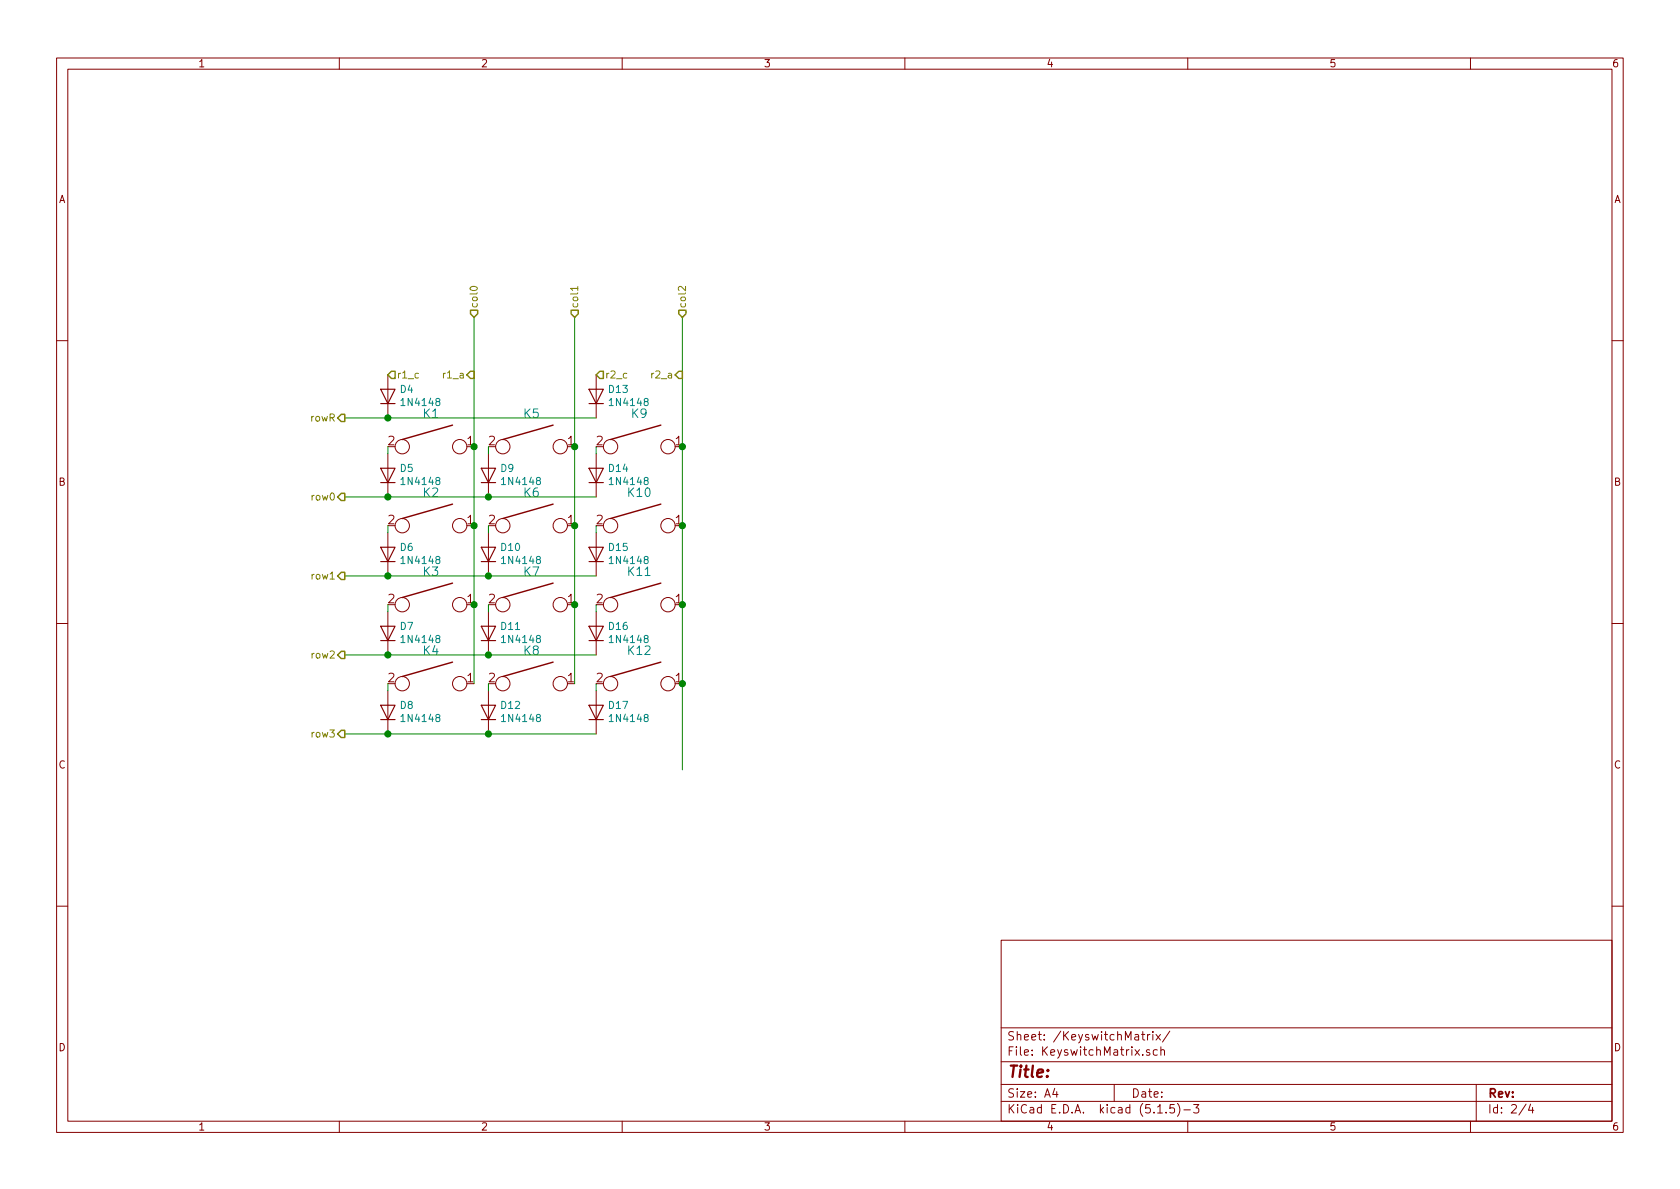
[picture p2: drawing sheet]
<svg xmlns="http://www.w3.org/2000/svg" width="297mm" height="210mm" viewBox="0 0 297 210" stroke-linecap="round" stroke-linejoin="round" font-family="sans-serif">
<g fill="none" stroke="#840000" stroke-width=".18">
<path d="M10 10.3h277v189.9h-277zM12 12.2h273v186.1h-273zM60 10.3v1.9M110 10.3v1.9M160 10.3v1.9M210 10.3v1.9M260 10.3v1.9M10 60.2h2M68.6 66.3v7.6M105.4 66.3v7.6M285 60.2h2M68.6 80.3v7.6"/>
<path d="M68.6 94.2v7.6M86.4 80.3v7.6M86.4 94.2v7.6M105.4 80.3v7.6M105.4 94.2v7.6M10 110.3h2M68.6 108.2v7.6M86.4 108.2v7.6M105.4 108.2v7.6M285 110.3h2M68.6 122.2v7.6M86.4 122.2v7.6"/>
<path d="M105.4 122.2v7.6M10 160.2h2M177 166.3h108v32h-108zM285 160.2h2M60 198.3v1.9M110 198.3v1.9M160 198.3v1.9M177 194.8h108M177 191.8h108M177 187.8h108M177 181.8h108M186.5 192.5l-.4 1h1"/>
<path d="M186.8 193v1M197 191.8v3M201.8 182.9h.6M202.1 186.5v.1M202.1 182.4v1.3l.3 .2M202.9 182.9v1M203.3 185.7l-.4-.1-.2 .2 .1 .2 .5 .2v.3h-.6M203.3 182.9l-.4 .3M203.8 182.4v.2M203.8 182.9v1M204.4 182.9l.8 1M204.6 185.7l-.4-.1-.3 .3 .1 .6 .2 .1 .4-.1"/>
<path d="M204.7 196.8h.8M205.2 182.9l-.8 1M205.3 185.7l.2-.1 .3 .1 .1 .9M205.3 185.1v1.5M206.2 196.7v.1M206.8 182.3l-1.3 2M207.6 195.3h-.7l-.1 .7 .2-.1 .5 .1 .2 .2-.1 .5-.2 .1-.6-.1M208.2 195.1a1.71 1.71 0 0 1 0 2.3M209.3 196.3h1.2M210 198.3v1.9M211 195.3h1l-.5 .6 .4 .1v.7l-.2 .1-.7-.1M260 198.3v1.9"/>
<path d="M261 191.8v6.5M269.8 195.2l-1.2 2M270.6 195.2l-.3 1.1h.9M271 195.8v1"/>
<circle cx="71.1" cy="79" r="1.27"/>
<circle cx="81.3" cy="79" r="1.27"/>
<circle cx="88.9" cy="79" r="1.27"/>
<circle cx="99.1" cy="79" r="1.27"/>
<circle cx="107.9" cy="79" r="1.27"/>
<circle cx="118.1" cy="79" r="1.27"/>
<circle cx="71.1" cy="93" r="1.27"/>
<circle cx="81.3" cy="93" r="1.27"/>
<circle cx="88.9" cy="93" r="1.27"/>
<circle cx="99.1" cy="93" r="1.27"/>
<circle cx="107.9" cy="93" r="1.27"/>
<circle cx="118.1" cy="93" r="1.27"/>
<circle cx="71.1" cy="106.9" r="1.27"/>
<circle cx="81.3" cy="106.9" r="1.27"/>
<circle cx="88.9" cy="106.9" r="1.27"/>
<circle cx="99.1" cy="106.9" r="1.27"/>
<circle cx="107.9" cy="106.9" r="1.27"/>
<circle cx="118.1" cy="106.9" r="1.27"/>
<circle cx="71.1" cy="120.9" r="1.27"/>
<circle cx="81.3" cy="120.9" r="1.27"/>
<circle cx="88.9" cy="120.9" r="1.27"/>
<circle cx="99.1" cy="120.9" r="1.27"/>
<circle cx="107.9" cy="120.9" r="1.27"/>
<circle cx="118.1" cy="120.9" r="1.27"/>
</g>
<g fill="none" stroke="#840000" stroke-width=".2">
<path d="M67.3 68.8h2.5l-1.2 2.6zM67.3 71.4h2.5M104.1 68.8h2.6l-1.3 2.6zM104.1 71.4h2.6M67.3 82.8h2.5l-1.2 2.5zM67.3 96.8h2.5l-1.2 2.5zM67.3 85.3h2.5M67.3 99.3h2.5M85.1 82.8h2.5l-1.2 2.5zM85.1 96.8h2.5l-1.2 2.5zM85.1 85.3h2.5M85.1 99.3h2.5"/>
<path d="M104.1 82.8h2.6l-1.3 2.5zM104.1 96.8h2.6l-1.3 2.5zM104.1 85.3h2.6M104.1 99.3h2.6M67.3 110.7h2.5l-1.2 2.6zM67.3 113.3h2.5M85.1 110.7h2.5l-1.2 2.6zM85.1 113.3h2.5M104.1 110.7h2.6l-1.3 2.6zM104.1 113.3h2.6M67.3 124.7h2.5l-1.2 2.5zM67.3 127.2h2.5"/>
<path d="M85.1 124.7h2.5l-1.2 2.5zM85.1 127.2h2.5M104.1 124.7h2.6l-1.3 2.5zM104.1 127.2h2.6"/>
</g>
<path d="M80 75.2l-8.9 2.5M97.8 75.2l-8.9 2.5M116.8 75.2l-8.9 2.5M80 89.1l-8.9 2.6M97.8 89.1l-8.9 2.6M116.8 89.1l-8.9 2.6M80 117.1l-8.9 2.5M80 103.1l-8.9 2.6M97.8 117.1l-8.9 2.5M97.8 103.1l-8.9 2.6M116.8 117.1l-8.9 2.5M116.8 103.1l-8.9 2.6" fill="none" stroke="#840000" stroke-width=".25"/>
<g fill="none" stroke="#008400" stroke-width=".18">
<path d="M83.8 56.1v64.8M101.6 56.1v64.8M120.6 56.1v80M61 73.9h44.4M68.6 79v1.3M86.4 79v1.3M105.4 79v1.3M61 87.9h44.4M68.6 93v1.2M86.4 93v1.2M105.4 93v1.2M61 115.8h44.4"/>
<path d="M61 101.8h44.4M68.6 106.9v1.3M86.4 106.9v1.3M105.4 106.9v1.3M61 129.8h44.4M68.6 120.9v1.3M86.4 120.9v1.3M105.4 120.9v1.3"/>
</g>
<path d="M83.2 54.9h1.3v.6l-.7 .6-.6-.6zM101 54.9h1.2v.6l-.6 .6-.6-.6zM120 54.9h1.3v.6l-.7 .6-.6-.6zM60.3 73.3h.7v1.2h-.7l-.6-.6zM69.2 65.7h.6v1.2h-.6l-.6-.6zM83.2 65.7h.6v1.2h-.6l-.7-.6zM106 65.7h.7v1.2h-.7l-.6-.6zM119.4 66.3l.6-.6h.6v1.2h-.6zM60.3 87.2h.7v1.3h-.7l-.6-.6zM60.3 115.2h.7v1.3h-.7l-.6-.7zM60.3 101.2h.7v1.3h-.7l-.6-.7zM59.7 129.8l.6-.6h.7v1.2h-.7z" fill="none" stroke="#848400" stroke-width=".25"/>
<path d="M83.2 50.8a.83 .83 0 0 1 1.2 .1 .67 .67 0 0 1-.7 .5 .67 .67 0 0 1-.6-.5zM102.2 51h-1.3l.3 .4M102.2 50.6v.8M121.2 50.6v.8l-.9-.8-.4 .3 .2 .5" fill="none" stroke="#848400" stroke-width=".18"/>
<g fill="#008400" stroke="#008400" stroke-width=".25">
<circle cx="120.7" cy="93" r=".51"/>
<circle cx="86.4" cy="115.8" r=".51"/>
<circle cx="120.7" cy="79" r=".51"/>
<circle cx="101.6" cy="79" r=".51"/>
<circle cx="86.4" cy="101.8" r=".51"/>
<circle cx="86.4" cy="87.9" r=".51"/>
<circle cx="83.8" cy="79" r=".51"/>
<circle cx="86.4" cy="129.8" r=".51"/>
<circle cx="68.6" cy="87.9" r=".51"/>
<circle cx="120.7" cy="106.9" r=".51"/>
<circle cx="101.6" cy="93" r=".51"/>
<circle cx="101.6" cy="106.9" r=".51"/>
<circle cx="83.8" cy="106.9" r=".51"/>
<circle cx="83.8" cy="93" r=".51"/>
<circle cx="68.6" cy="101.8" r=".51"/>
<circle cx="68.6" cy="115.8" r=".51"/>
<circle cx="68.6" cy="129.8" r=".51"/>
<circle cx="120.7" cy="120.9" r=".51"/>
<circle cx="68.6" cy="73.9" r=".51"/>
</g>
<text font-size="2.8" fill="#840000" x="178" y="190.5">Title:</text>
<g font-size="2.1" fill="#008484">
<text x="74.9" y="73.9">K1</text>
<text x="92.6" y="73.9">K5</text>
<text x="111.7" y="73.9">K9</text>
<text x="74.9" y="87.9">K2</text>
<text x="92.6" y="87.9">K6</text>
<text x="111.1" y="87.9">K10</text>
<text x="74.9" y="101.8">K3</text>
<text x="92.6" y="101.8">K7</text>
<text x="111.1" y="101.8">K11</text>
<text x="74.9" y="115.8">K4</text>
<text x="92.6" y="115.8">K8</text>
<text x="111.1" y="115.8">K12</text>
</g>
<g font-size="2.1" fill="#840000">
<text x="68.6" y="78.7">2</text>
<text x="82.6" y="78.7">1</text>
<text x="86.4" y="78.7">2</text>
<text x="100.4" y="78.7">1</text>
<text x="105.5" y="78.7">2</text>
<text x="119.4" y="78.7">1</text>
<text x="68.6" y="92.7">2</text>
<text x="82.6" y="92.7">1</text>
<text x="86.4" y="92.7">2</text>
<text x="100.4" y="92.7">1</text>
<text x="105.5" y="92.7">2</text>
<text x="119.4" y="92.7">1</text>
<text x="68.6" y="106.7">2</text>
<text x="82.6" y="106.7">1</text>
<text x="86.4" y="106.7">2</text>
<text x="100.4" y="106.7">1</text>
<text x="105.5" y="106.7">2</text>
<text x="119.4" y="106.7">1</text>
<text x="68.6" y="120.6">2</text>
<text x="82.6" y="120.6">1</text>
<text x="86.4" y="120.6">2</text>
<text x="100.4" y="120.6">1</text>
<text x="105.5" y="120.6">2</text>
<text x="119.4" y="120.6">1</text>
<text x="178" y="184">Sheet: /KeyswitchMatrix/</text>
<text x="178" y="186.7">File: KeyswitchMatrix.sch</text>
<text x="178" y="196.9">KiCad E.D.A. kicad (5.1.5)-3</text>
<text x="178" y="194.1">Size: A4</text>
<text x="200" y="194.1">Date:</text>
<text x="263" y="194.1">Rev:</text>
<text x="263" y="196.9">Id: 2/4</text>
</g>
<g font-size="1.8" fill="#840000">
<text x="35" y="11.9">1</text>
<text x="85" y="11.9">2</text>
<text x="135" y="11.9">3</text>
<text x="185" y="11.9">4</text>
<text x="235" y="11.9">5</text>
<text x="285" y="11.9">6</text>
<text x="10.4" y="35.9">A</text>
<text x="285.4" y="35.9">A</text>
<text x="10.4" y="85.9">B</text>
<text x="285.4" y="85.9">B</text>
<text x="10.4" y="135.9">C</text>
<text x="285.4" y="135.9">C</text>
<text x="10.4" y="185.9">D</text>
<text x="285.4" y="185.9">D</text>
<text x="35" y="199.9">1</text>
<text x="85" y="199.9">2</text>
<text x="135" y="199.9">3</text>
<text x="185" y="199.9">4</text>
<text x="235" y="199.9">5</text>
<text x="285" y="199.9">6</text>
</g>
<g font-size="1.8" fill="#848400">
<text x="84.5" y="54.6" transform="rotate(-90 84.5 54.6)">col0</text>
<text x="102.2" y="54.6" transform="rotate(-90 102.2 54.6)">col1</text>
<text x="121.3" y="54.6" transform="rotate(-90 121.3 54.6)">col2</text>
<text x="70.1" y="66.9">r1_c</text>
<text x="78.7" y="66.9">r1_a</text>
<text x="106.9" y="66.9">r2_c</text>
<text x="115.5" y="66.9">r2_a</text>
<text x="55" y="74.5">rowR</text>
<text x="55.3" y="88.5">row0</text>
<text x="55.3" y="102.5">row1</text>
<text x="55.3" y="116.5">row2</text>
<text x="55.3" y="130.4">row3</text>
</g>
<g font-size="1.8" fill="#008484">
<text x="70.8" y="69.5">D4</text>
<text x="71.2" y="71.8">1N4148</text>
<text x="107.7" y="69.5">D13</text>
<text x="108.1" y="71.8">1N4148</text>
<text x="70.8" y="83.5">D5</text>
<text x="88.6" y="83.5">D9</text>
<text x="107.7" y="83.5">D14</text>
<text x="71.2" y="85.8">1N4148</text>
<text x="89" y="85.8">1N4148</text>
<text x="108.1" y="85.8">1N4148</text>
<text x="70.8" y="97.4">D6</text>
<text x="71.2" y="99.7">1N4148</text>
<text x="88.6" y="97.4">D10</text>
<text x="89" y="99.7">1N4148</text>
<text x="107.7" y="97.4">D15</text>
<text x="108.1" y="99.7">1N4148</text>
<text x="70.8" y="111.4">D7</text>
<text x="71.2" y="113.7">1N4148</text>
<text x="88.6" y="111.4">D11</text>
<text x="89" y="113.7">1N4148</text>
<text x="107.7" y="111.4">D16</text>
<text x="108.1" y="113.7">1N4148</text>
<text x="70.8" y="125.4">D8</text>
<text x="88.6" y="125.4">D12</text>
<text x="107.7" y="125.4">D17</text>
<text x="71.2" y="127.7">1N4148</text>
<text x="89" y="127.7">1N4148</text>
<text x="108.1" y="127.7">1N4148</text>
</g>
</svg>
